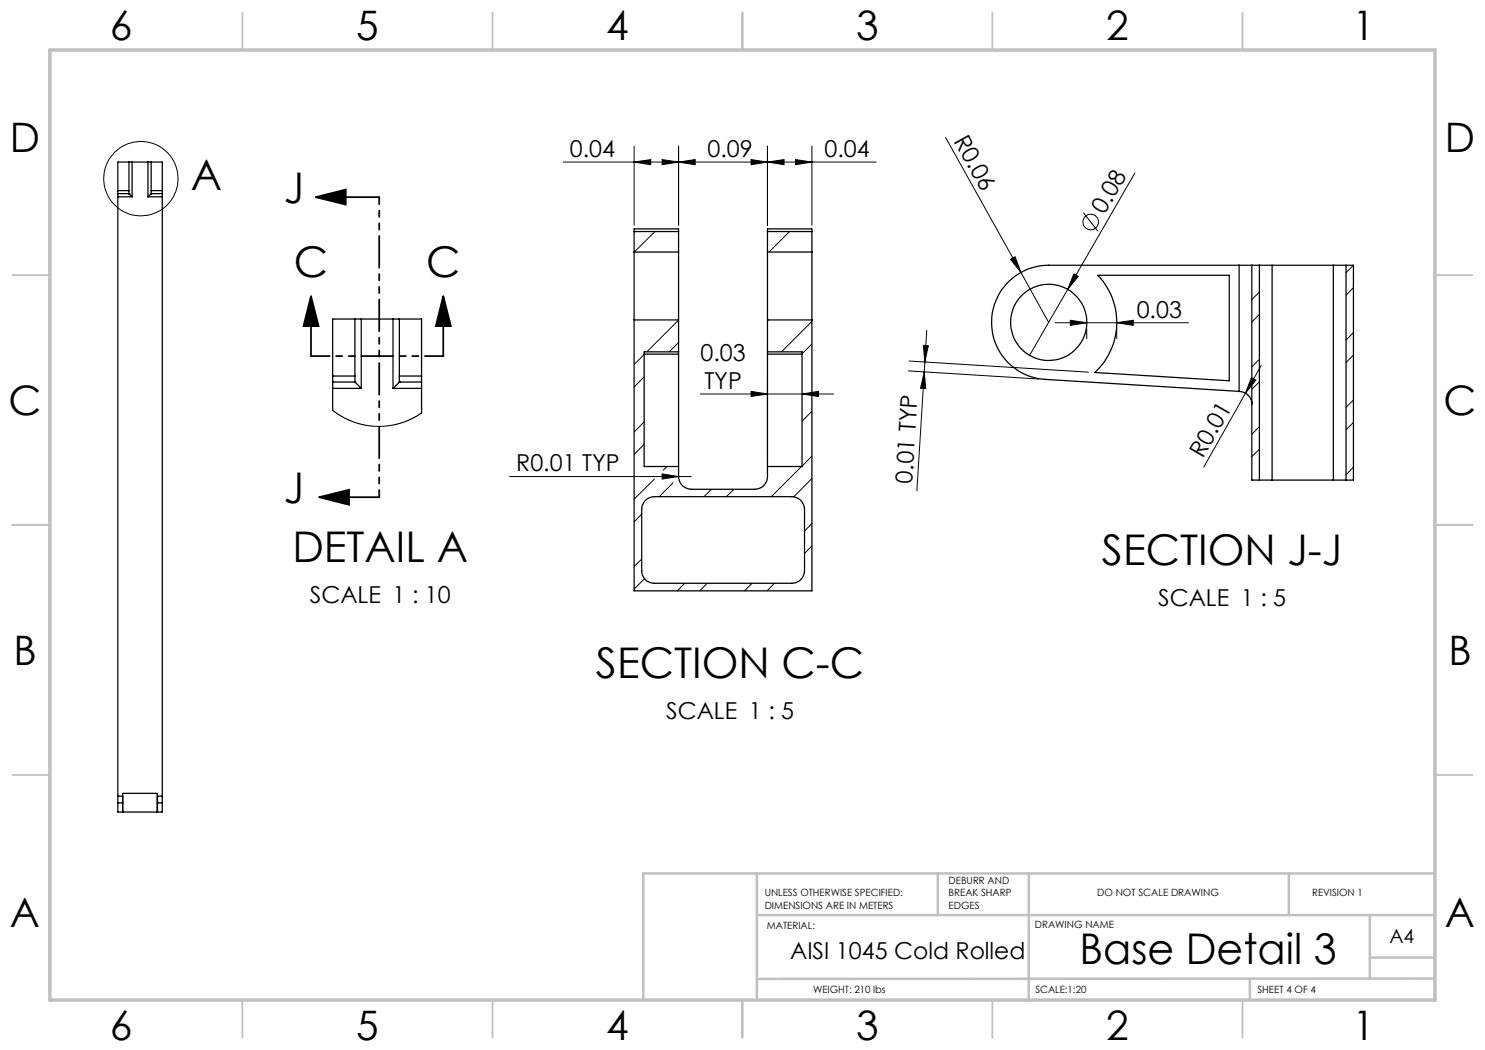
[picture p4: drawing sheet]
<svg xmlns="http://www.w3.org/2000/svg" width="297mm" height="210mm" viewBox="0 0 297 210" stroke-linecap="round" stroke-linejoin="round" font-family="sans-serif">
<g fill="none" stroke="#c0c0c0" stroke-width=".35">
<path d="M48.5 2.5v7.5M98.5 2.5v7.5M148.5 2.5v7.5M198.5 2.5v7.5M248.5 2.5v7.5M2.5 55h7.5M287 55h7.5M2.5 105h7.5M287 105h7.5M2.5 155h7.5M287 155h7.5M48.5 200v7.5"/>
<path d="M98.5 200v7.5M148.5 200v7.5M198.5 200v7.5M248.5 200v7.5"/>
</g>
<path d="M151.4 174.7v25.3M187.6 174.7v8.3M205.8 174.7l-.1 25.4M257.8 174.8v8.2M287 174.7h-158.3v25.3M151.4 183h135.6M250 195.8v4.2M274 183v12.8M274 191.5h13M287 195.7l-135.6 .1" fill="none" stroke="#c0c0c0" stroke-width=".5"/>
<path d="M10 10h277v190h-277z" fill="none" stroke="#c0c0c0" stroke-width=".7"/>
<g fill="none" stroke="#000" stroke-width=".2">
<path d="M112.6 32.4h62.6M126.8 32.4l3.3-.5v1zM126.8 29.2v15.8M132.4 31.9l3.3 .5-3.3 .5zM135.7 29.2v15.8M135.7 32.4l3.3-.5v1zM150.2 31.9l3.3 .5-3.3 .5zM153.5 32.4l3.3-.5v1zM153.5 29.2v15.8M159.1 31.9l3.3 .5-3.3 .5zM162.4 29.2v15.8M189.1 27.5l15.1 27"/>
<path d="M227 34.6l-13.5 23.3M131 46.3l-4.1 4.1M157.9 46.3l-4.1 4.1M202.1 51.8l.9-.4 1.2 3.1zM204.2 54.5l5.5 10M213.5 57.9l-7.6 13.2M214.8 54.8l.9 .5-2.2 2.6zM216.7 42.5l2.9 3.8M251.9 58.4l-1.5 1.5M270.7 53l-1.5 1.5M270.7 57.5l-1.5 1.5M128.8 70.9l-2 2"/>
<path d="M128.8 75.4l-2 2M135.7 64l-6.3 6.4M135.7 68.5l-1.9 1.9M140.1 78.8h26.7M150.2 78.3l3.3 .5-3.3 .5zM153.5 75.6v16.4M153.7 64l-.2 .2M160.4 78.8l3.3-.5v1zM162.4 64.3l-6.1 6.1M162.4 68.8l-2 2M181.7 74.2l26.1 1.6M181.8 72.2l35.9 2.2"/>
<path d="M184.7 69.1h1l-.7 3.3zM184.9 74.4l.2 3.3-1-.1zM184.9 74.4l-1.5 23.7M185 72.4l-.1 2M185.3 66.1l-.3 6.3M211 64.5h26.7M214.1 64.1l3.2 .4-3.2 .6zM217.3 65.7v2M223.3 64.5l3.4-.4v1zM223.3 65.7v2M249.1 78.6l-8.3 14.8M250.3 75.5l.9 .5-2.1 2.6z"/>
<path d="M251.9 71.9l-1.5 1.5M251.9 62.9l-1.5 1.5M251.9 76.4l-1.5 1.4M252.2 73.1l-3.1 5.5M270.7 66.5l-1.5 1.5M270.7 71l-1.5 1.5M66.5 82l1.9 1.3 2.2 1.1 2.5 .6 2.4 .3 2.6-.2 2.3-.5 2.2-.9 1.7-1.1M101.9 95.3h36.4M128.8 84.4l-2 2M128.8 88.9l-2 2M130.9 95.8l-4.1 4M132.4 94.8l3.3 .5-3.3 .5z"/>
<path d="M133.4 93.3l-.8 .7M134.6 96.5l-2.8 2.8M142.3 97.9l-1.5 1.4M146.8 97.9l-1.5 1.4M160.3 93.3l-6 6M162.4 91.2l-2 2M162.4 82.3l-2 1.9M162.4 95.7l-3.6 3.7M251.9 85.3l-1.5 1.5M251.9 89.8l-1.5 1.5M270.7 80l-1.5 1.5M270.7 93.4l-1.5 1.6"/>
<path d="M270.7 84.5l-1.5 1.5M128.3 111.8l-1.5 1.5M128.3 102.8l-1.5 1.5M128.9 115.7l-2.1 2.1M136.9 116.7l-1.4 1.5M141.4 116.7l-1.5 1.5M150.4 116.7l-1.5 1.5M154.9 116.7l-1.5 1.5M162.4 104.7l-1.5 1.5M162.4 109.2l-1.5 1.5"/>
<circle cx="28.2" cy="35.7" r="7.4"/>
<circle cx="218.1" cy="44.4" r="1.57"/>
</g>
<path d="M63.1 39.4l6-1.5v3zM63.1 39.4h12.7M62.2 59.2l1.5 6h-3zM62.2 59.2v12M88.7 59.2l1.5 6h-3zM88.7 59.2v12M63.8 99.4l6-1.4v3zM63.8 99.4h12" fill="none" stroke="#000" stroke-width=".35"/>
<path d="M88.7 71.2h-26.5" fill="none" stroke="#000" stroke-width=".35" stroke-dasharray="6.3 1.3 1.3 1.3 1.3 1.3" stroke-dashoffset="2.6"/>
<path d="M75.8 39.4v60" fill="none" stroke="#000" stroke-width=".35" stroke-dasharray="6.3 1.3 1.3 1.3 1.3 1.3" stroke-dashoffset="4.9"/>
<g fill="#000">
<path d="M202.1 51.8l.9-.4 1.2 3.1zM214.8 54.8l.9 .5-2.2 2.6zM250.3 75.5l.9 .5-2.1 2.6zM132.4 94.8l3.3 .5-3.3 .5z"/>
<path d="M126.8 32.4l3.3-.5v1zM132.4 31.9l3.3 .5-3.3 .5z"/>
<path d="M135.7 32.4l3.3-.5v1zM150.2 31.9l3.3 .5-3.3 .5zM153.5 32.4l3.3-.5v1zM159.1 31.9l3.3 .5-3.3 .5z"/>
<path d="M88.7 59.2l1.5 6h-3zM62.2 59.2l1.5 6h-3zM63.1 39.4l6-1.5v3zM63.8 99.4l6-1.4v3z"/>
<path d="M160.4 78.8l3.3-.5v1zM150.2 78.3l3.3 .5-3.3 .5z"/>
<path d="M184.9 74.4l.2 3.3-1-.1zM184.7 69.1h1l-.7 3.3z"/>
<path d="M214.1 64.1l3.2 .4-3.2 .6zM223.3 64.5l3.4-.4v1z"/>
</g>
<g fill="none" stroke="#000" stroke-width=".25">
<path d="M23.6 38.7v.7M23.6 38.1h2.2M23.6 38.7h2.2M23.6 38.1v.6M23.6 39.4v121.2M23.6 39.4h2.8M25.8 32.4h-2.2v5.7M25.8 32.4v5.7M25.8 38.7h.1M25.8 38.7l.6 .7M25.8 32.4h.6M25.8 38.1v.6"/>
<path d="M26.4 32.4h3.2M26.4 32.4v7M29.6 32.4h.6M29.6 32.4v7M29.6 39.4h2.9M30.2 32.4v5.7M30.2 32.4h2.3v5.7M30.2 38.7h.1M30.2 38.7l-.6 .7M30.2 38.1h2.3M30.2 38.7h2.3M30.2 38.1v.6"/>
<path d="M32.5 38.7v.7M32.5 38.1v.6M32.5 39.4v121.2M126.8 50.4v13.6M126.8 46.3v-.5h8.9v.5M126.8 46.3v4.1M126.8 50.4h8.9M126.8 46.3h8.9M135.7 50.4v13.6M135.7 46.3v4.1M153.5 50.4v13.6M153.5 46.3v-.5h8.9v.5"/>
<path d="M153.5 46.3v4.1M153.5 50.4h8.9M153.5 46.3h8.9M162.4 50.4v13.6M162.4 46.3v4.1M219.6 55.1h26.3v21.1l-26.9-1.7a13.6 13.6 0 0 0 .6-19.4zM247.8 53h2.6M247.8 53h-38.1a11.4 11.4 0 0 0-11.4 11.1 11.4 11.4 0 0 0 10.7 11.8l38.8 2.4M247.8 53v25.3M250.4 53v43h1.5M250.4 53h1.5M251.9 53h2.5"/>
<path d="M251.9 53v43M254.4 53h12.3M254.4 53v43M266.7 53h2.5M266.7 53v43M269.2 53h1.5v43h-1.5M269.2 53v43M66.5 76.4v1.3M66.5 75.2h4.5M66.5 76.4h4.5M66.5 75.2v1.2M66.5 77.7v4.3"/>
<path d="M66.5 77.7h5.7M71 63.8h-4.5v11.4M71 63.8v11.4M71 76.4h.1M71 76.4l1.2 1.3M71 63.8h1.2M71 75.2v1.2M72.2 63.8h6.4M72.2 63.8v13.9M78.6 63.8h1.3M78.6 63.8v13.9M78.6 77.7h5.7"/>
<path d="M79.9 63.8v11.4M79.9 63.8h4.4v11.4M79.9 76.4h.1M79.9 76.4l-1.3 1.3M79.9 75.2h4.4M79.9 76.4h4.4M79.9 75.2v1.2M84.3 76.4v1.3M84.3 75.2v1.2M84.3 77.7v4.9M126.8 64h8.9M126.8 64v54.2h35.6v-54.2"/>
<path d="M128.8 70.8h6.9M135.7 70.4v.4M135.7 70.8v24.5a2.53 2.53 0 0 0 2.6 2.6h12.7a2.53 2.53 0 0 0 2.5-2.6v-24.5M135.7 70.4h-6.9v22.9h6.9M135.7 64v6.4M153.5 70.4v.4M153.5 70.8h6.9M153.5 70.4h6.9v22.9h-6.9M153.5 64h8.9M153.5 64v6.4M247.8 78.3a2.58 2.58 0 0 1 2.6 2.5M251.9 96h2.5"/>
<path d="M254.4 96h12.3M266.7 96h2.5M129.1 100.1l.6-.5 1.2-.3h27.5a2.53 2.53 0 0 1 2.5 2.6v12.2a2.53 2.53 0 0 1-2.5 2.6h-27.5a2.53 2.53 0 0 1-2.6-2.6v-12.2l.1-.8zM23.6 159.2h.9v1.4M32.5 159.2h-1v1.4M23.6 160.6v1.8h8.9v-1.8M23.6 160.6h.9M24.5 160.6v1.8M24.6 162.4v-3.7h6.8v3.7M31.5 160.6v1.8M31.5 160.6h1"/>
<circle cx="209.7" cy="64.5" r="7.6"/>
</g>
<g font-size="8.5">
<text x="38.2" y="38.1">A</text>
<text x="56.7" y="40.6">J</text>
<text x="58.8" y="55.4">C</text>
<text x="85.2" y="55.4">C</text>
<text x="56.7" y="100.6">J</text>
<text x="58.5" y="112.4">DETAIL A</text>
<text x="220.4" y="112.9">SECTION J-J</text>
<text x="119.2" y="135.6">SECTION C-C</text>
<text x="215.9" y="192.7">Base Detail 3</text>
</g>
<g font-size="8.1">
<text x="22" y="8">6</text>
<text x="71.2" y="8">5</text>
<text x="121.2" y="8">4</text>
<text x="171.3" y="8">3</text>
<text x="221.3" y="8">2</text>
<text x="270.5" y="8">1</text>
<text x="2" y="30.5">D</text>
<text x="289" y="30.5">D</text>
<text x="1.7" y="83">C</text>
<text x="288.7" y="83">C</text>
<text x="2.7" y="133">B</text>
<text x="289.7" y="133">B</text>
<text x="2" y="185.5">A</text>
<text x="289" y="185.5">A</text>
<text x="22" y="208">6</text>
<text x="71.2" y="208">5</text>
<text x="121.2" y="208">4</text>
<text x="171.3" y="208">3</text>
<text x="221.3" y="208">2</text>
<text x="270.5" y="208">1</text>
</g>
<g font-size="4.7">
<text x="190.7" y="28.1" transform="rotate(61 190.7 28.1)">R0.06</text>
<text x="113.9" y="31.4">0.04</text>
<text x="141.5" y="31.4">0.09</text>
<text x="164.9" y="31.4">0.04</text>
<text x="220.9" y="43" transform="rotate(-60 220.9 43)">0.08</text>
<text x="227.3" y="63.5">0.03</text>
<text x="140.1" y="72.2">0.03</text>
<text x="140.9" y="77.8">TYP</text>
<text x="103.2" y="94.3">R0.01 TYP</text>
<text x="240.6" y="91.8" transform="rotate(-60 240.6 91.8)">R0.01</text>
<text x="182.5" y="96.8" transform="rotate(-86 182.5 96.8)">0.01 TYP</text>
<text x="62" y="120.6">SCALE 1 : 10</text>
<text x="231.6" y="121.2">SCALE 1 : 5</text>
<text x="133.2" y="143.8">SCALE 1 : 5</text>
<text x="158" y="191.8">AISI 1045 Cold Rolled</text>
</g>
<text font-size="3.9" x="277.9" y="188.5">A4</text>
<g font-size="2">
<text x="152.9" y="179.2">UNLESS OTHERWISE SPECIFIED:</text>
<text x="189.7" y="176.7">DEBURR AND</text>
<text x="189.7" y="179.2">BREAK SHARP</text>
<text x="219.4" y="179.2">DO NOT SCALE DRAWING</text>
<text x="262.4" y="179.1">REVISION 1</text>
<text x="152.9" y="181.7">DIMENSIONS ARE IN METERS</text>
<text x="153.4" y="185.9">MATERIAL:</text>
<text x="189.7" y="181.7">EDGES</text>
<text x="207" y="185.5">DRAWING NAME</text>
<text x="162.6" y="198.5">WEIGHT: 210 lbs</text>
<text x="207.1" y="198.6">SCALE:1:20</text>
<text x="251.5" y="198.6">SHEET 4 OF 4</text>
</g>
</svg>
